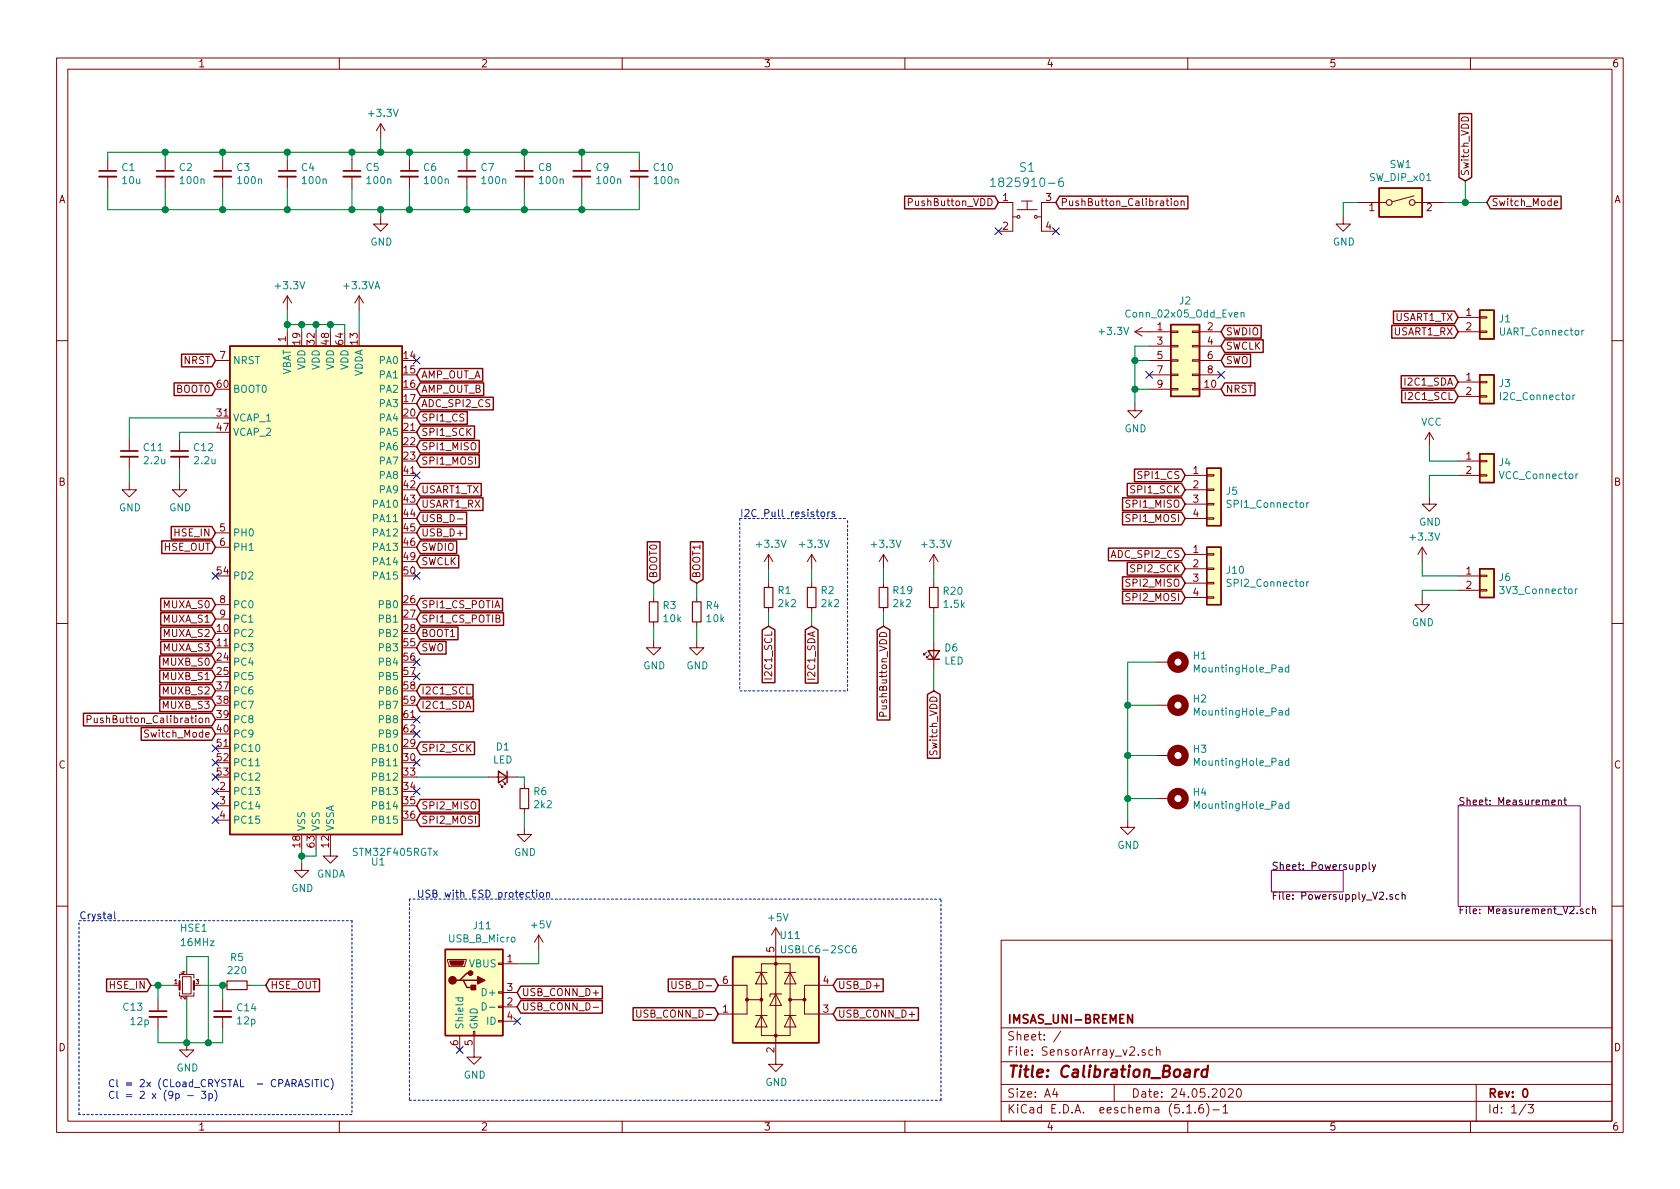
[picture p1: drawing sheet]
EESchema Schematic File Version 4
EELAYER 30 0
EELAYER END
$Descr A4 11693 8268
encoding utf-8
Sheet 1 3
Title "Calibration_Board"
Date "24.05.2020"
Rev "0"
Comp "IMSAS_UNI-BREMEN"
Comment1 ""
Comment2 ""
Comment3 ""
Comment4 ""
$EndDescr
$Comp
L SensorArray-rescue:STM32F405RGTx-MCU_ST_STM32F4 U1
U 1 1
P 2200 4100
F 0 "U1" H 2633 2211 50  0000 C CNN
F 1 "STM32F405RGTx" H 2751 2278 50  0000 C CNN
F 2 "Package_QFP:LQFP-64_10x10mm_P0.5mm" H 1600 2400 50  0001 R CNN
F 3 "http://www.st.com/st-web-ui/static/active/en/resource/technical/document/datasheet/DM00037051.pdf" H 2200 4100 50  0001 C CNN
	1    2200 4100
	1    0    0    -1  
$EndComp
$Comp
L SensorArray-rescue:+3.3V-power #PWR05
U 1 1
P 2000 2150
F 0 "#PWR05" H 2000 2000 50  0001 C CNN
F 1 "+3.3V" H 2015 2323 50  0000 C CNN
F 2 "" H 2000 2150 50  0001 C CNN
F 3 "" H 2000 2150 50  0001 C CNN
	1    2000 2150
	1    0    0    -1  
$EndComp
Wire Wire Line
	2000 2150 2000 2250
Wire Wire Line
	2100 2300 2100 2250
Wire Wire Line
	2100 2250 2000 2250
Connection ~ 2000 2250
Wire Wire Line
	2000 2250 2000 2300
Wire Wire Line
	2100 2250 2200 2250
Connection ~ 2100 2250
Wire Wire Line
	2400 2300 2400 2250
Wire Wire Line
	2300 2300 2300 2250
Connection ~ 2300 2250
Wire Wire Line
	2300 2250 2400 2250
Wire Wire Line
	2200 2300 2200 2250
Connection ~ 2200 2250
Wire Wire Line
	2200 2250 2300 2250
$Comp
L SensorArray-rescue:+3.3VA-power #PWR06
U 1 1
P 2500 2150
F 0 "#PWR06" H 2500 2000 50  0001 C CNN
F 1 "+3.3VA" H 2515 2323 50  0000 C CNN
F 2 "" H 2500 2150 50  0001 C CNN
F 3 "" H 2500 2150 50  0001 C CNN
	1    2500 2150
	1    0    0    -1  
$EndComp
Wire Wire Line
	2500 2150 2500 2300
$Comp
L SensorArray-rescue:GND-power #PWR020
U 1 1
P 2100 6000
F 0 "#PWR020" H 2100 5750 50  0001 C CNN
F 1 "GND" H 2105 5827 50  0000 C CNN
F 2 "" H 2100 6000 50  0001 C CNN
F 3 "" H 2100 6000 50  0001 C CNN
	1    2100 6000
	1    0    0    -1  
$EndComp
Wire Wire Line
	2100 5950 2100 5900
Wire Wire Line
	2200 5900 2200 5950
Wire Wire Line
	2200 5950 2100 5950
Wire Wire Line
	2100 5950 2100 6000
$Comp
L SensorArray-rescue:C_Small-Device C1
U 1 1
P 750 1200
F 0 "C1" H 842 1246 50  0000 L CNN
F 1 "10u" H 842 1155 50  0000 L CNN
F 2 "Capacitor_SMD:C_0805_2012Metric" H 750 1200 50  0001 C CNN
F 3 "~" H 750 1200 50  0001 C CNN
	1    750  1200
	1    0    0    -1  
$EndComp
$Comp
L SensorArray-rescue:C_Small-Device C2
U 1 1
P 1150 1200
F 0 "C2" H 1242 1246 50  0000 L CNN
F 1 "100n" H 1242 1155 50  0000 L CNN
F 2 "Capacitor_SMD:C_0402_1005Metric" H 1150 1200 50  0001 C CNN
F 3 "~" H 1150 1200 50  0001 C CNN
	1    1150 1200
	1    0    0    -1  
$EndComp
$Comp
L SensorArray-rescue:C_Small-Device C3
U 1 1
P 1550 1200
F 0 "C3" H 1642 1246 50  0000 L CNN
F 1 "100n" H 1642 1155 50  0000 L CNN
F 2 "Capacitor_SMD:C_0402_1005Metric" H 1550 1200 50  0001 C CNN
F 3 "~" H 1550 1200 50  0001 C CNN
	1    1550 1200
	1    0    0    -1  
$EndComp
$Comp
L SensorArray-rescue:C_Small-Device C4
U 1 1
P 2000 1200
F 0 "C4" H 2092 1246 50  0000 L CNN
F 1 "100n" H 2092 1155 50  0000 L CNN
F 2 "Capacitor_SMD:C_0402_1005Metric" H 2000 1200 50  0001 C CNN
F 3 "~" H 2000 1200 50  0001 C CNN
	1    2000 1200
	1    0    0    -1  
$EndComp
$Comp
L SensorArray-rescue:C_Small-Device C5
U 1 1
P 2450 1200
F 0 "C5" H 2542 1246 50  0000 L CNN
F 1 "100n" H 2542 1155 50  0000 L CNN
F 2 "Capacitor_SMD:C_0402_1005Metric" H 2450 1200 50  0001 C CNN
F 3 "~" H 2450 1200 50  0001 C CNN
	1    2450 1200
	1    0    0    -1  
$EndComp
$Comp
L SensorArray-rescue:C_Small-Device C6
U 1 1
P 2850 1200
F 0 "C6" H 2942 1246 50  0000 L CNN
F 1 "100n" H 2942 1155 50  0000 L CNN
F 2 "Capacitor_SMD:C_0402_1005Metric" H 2850 1200 50  0001 C CNN
F 3 "~" H 2850 1200 50  0001 C CNN
	1    2850 1200
	1    0    0    -1  
$EndComp
$Comp
L SensorArray-rescue:C_Small-Device C7
U 1 1
P 3250 1200
F 0 "C7" H 3342 1246 50  0000 L CNN
F 1 "100n" H 3342 1155 50  0000 L CNN
F 2 "Capacitor_SMD:C_0402_1005Metric" H 3250 1200 50  0001 C CNN
F 3 "~" H 3250 1200 50  0001 C CNN
	1    3250 1200
	1    0    0    -1  
$EndComp
$Comp
L SensorArray-rescue:C_Small-Device C8
U 1 1
P 3650 1200
F 0 "C8" H 3742 1246 50  0000 L CNN
F 1 "100n" H 3742 1155 50  0000 L CNN
F 2 "Capacitor_SMD:C_0402_1005Metric" H 3650 1200 50  0001 C CNN
F 3 "~" H 3650 1200 50  0001 C CNN
	1    3650 1200
	1    0    0    -1  
$EndComp
$Comp
L SensorArray-rescue:C_Small-Device C9
U 1 1
P 4050 1200
F 0 "C9" H 4142 1246 50  0000 L CNN
F 1 "100n" H 4142 1155 50  0000 L CNN
F 2 "Capacitor_SMD:C_0402_1005Metric" H 4050 1200 50  0001 C CNN
F 3 "~" H 4050 1200 50  0001 C CNN
	1    4050 1200
	1    0    0    -1  
$EndComp
$Comp
L SensorArray-rescue:C_Small-Device C10
U 1 1
P 4450 1200
F 0 "C10" H 4542 1246 50  0000 L CNN
F 1 "100n" H 4542 1155 50  0000 L CNN
F 2 "Capacitor_SMD:C_0402_1005Metric" H 4450 1200 50  0001 C CNN
F 3 "~" H 4450 1200 50  0001 C CNN
	1    4450 1200
	1    0    0    -1  
$EndComp
Wire Wire Line
	750  1450 1150 1450
Wire Wire Line
	750  1300 750  1450
Wire Wire Line
	4450 1300 4450 1450
Wire Wire Line
	4450 1100 4450 1050
Wire Wire Line
	4450 1050 4050 1050
Wire Wire Line
	750  1050 750  1100
Wire Wire Line
	1150 1300 1150 1450
Connection ~ 1150 1450
Wire Wire Line
	1150 1450 1550 1450
Wire Wire Line
	1150 1100 1150 1050
Connection ~ 1150 1050
Wire Wire Line
	1150 1050 750  1050
Wire Wire Line
	1550 1100 1550 1050
Connection ~ 1550 1050
Wire Wire Line
	1550 1050 1150 1050
Wire Wire Line
	1550 1300 1550 1450
Connection ~ 1550 1450
Wire Wire Line
	1550 1450 2000 1450
Wire Wire Line
	2000 1300 2000 1450
Connection ~ 2000 1450
Wire Wire Line
	2000 1450 2450 1450
Wire Wire Line
	2000 1100 2000 1050
Connection ~ 2000 1050
Wire Wire Line
	2000 1050 1550 1050
Wire Wire Line
	2450 1300 2450 1450
Connection ~ 2450 1450
Wire Wire Line
	2450 1100 2450 1050
Connection ~ 2450 1050
Wire Wire Line
	2450 1050 2000 1050
Wire Wire Line
	2850 1100 2850 1050
Connection ~ 2850 1050
Wire Wire Line
	2850 1300 2850 1450
Connection ~ 2850 1450
Wire Wire Line
	2850 1450 3250 1450
Wire Wire Line
	3250 1300 3250 1450
Connection ~ 3250 1450
Wire Wire Line
	3250 1450 3650 1450
Wire Wire Line
	3250 1100 3250 1050
Connection ~ 3250 1050
Wire Wire Line
	3250 1050 2850 1050
Wire Wire Line
	3650 1100 3650 1050
Connection ~ 3650 1050
Wire Wire Line
	3650 1050 3250 1050
Wire Wire Line
	3650 1300 3650 1450
Connection ~ 3650 1450
Wire Wire Line
	3650 1450 4050 1450
Wire Wire Line
	4050 1100 4050 1050
Connection ~ 4050 1050
Wire Wire Line
	4050 1050 3650 1050
Wire Wire Line
	4050 1300 4050 1450
Connection ~ 4050 1450
Wire Wire Line
	4050 1450 4450 1450
Wire Wire Line
	2650 950  2650 1050
Wire Wire Line
	2450 1050 2650 1050
Connection ~ 2650 1050
Wire Wire Line
	2650 1050 2850 1050
$Comp
L SensorArray-rescue:GND-power #PWR02
U 1 1
P 2650 1500
F 0 "#PWR02" H 2650 1250 50  0001 C CNN
F 1 "GND" H 2655 1327 50  0000 C CNN
F 2 "" H 2650 1500 50  0001 C CNN
F 3 "" H 2650 1500 50  0001 C CNN
	1    2650 1500
	1    0    0    -1  
$EndComp
Wire Wire Line
	2650 1500 2650 1450
Wire Wire Line
	2450 1450 2650 1450
Connection ~ 2650 1450
Wire Wire Line
	2650 1450 2850 1450
$Comp
L SensorArray-rescue:C_Small-Device C12
U 1 1
P 1250 3150
F 0 "C12" H 1342 3196 50  0000 L CNN
F 1 "2.2u" H 1342 3105 50  0000 L CNN
F 2 "Capacitor_SMD:C_0603_1608Metric" H 1250 3150 50  0001 C CNN
F 3 "~" H 1250 3150 50  0001 C CNN
	1    1250 3150
	1    0    0    -1  
$EndComp
$Comp
L SensorArray-rescue:C_Small-Device C11
U 1 1
P 900 3150
F 0 "C11" H 992 3196 50  0000 L CNN
F 1 "2.2u" H 992 3105 50  0000 L CNN
F 2 "Capacitor_SMD:C_0603_1608Metric" H 900 3150 50  0001 C CNN
F 3 "~" H 900 3150 50  0001 C CNN
	1    900  3150
	1    0    0    -1  
$EndComp
Wire Wire Line
	1500 3000 1250 3000
Wire Wire Line
	1250 3000 1250 3050
Wire Wire Line
	1500 2900 900  2900
Wire Wire Line
	900  2900 900  3050
$Comp
L SensorArray-rescue:GND-power #PWR013
U 1 1
P 900 3350
F 0 "#PWR013" H 900 3100 50  0001 C CNN
F 1 "GND" H 905 3177 50  0000 C CNN
F 2 "" H 900 3350 50  0001 C CNN
F 3 "" H 900 3350 50  0001 C CNN
	1    900  3350
	1    0    0    -1  
$EndComp
$Comp
L SensorArray-rescue:GND-power #PWR014
U 1 1
P 1250 3350
F 0 "#PWR014" H 1250 3100 50  0001 C CNN
F 1 "GND" H 1255 3177 50  0000 C CNN
F 2 "" H 1250 3350 50  0001 C CNN
F 3 "" H 1250 3350 50  0001 C CNN
	1    1250 3350
	1    0    0    -1  
$EndComp
Wire Wire Line
	900  3250 900  3350
Wire Wire Line
	1250 3250 1250 3350
Text GLabel 1500 2500 0    50   Input ~ 0
NRST
Text GLabel 1500 2700 0    50   Input ~ 0
BOOT0
Text GLabel 2900 4400 2    50   Input ~ 0
BOOT1
Text GLabel 4550 4050 1    50   Input ~ 0
BOOT0
Text GLabel 4850 4050 1    50   Input ~ 0
BOOT1
$Comp
L SensorArray-rescue:GND-power #PWR015
U 1 1
P 4550 4450
F 0 "#PWR015" H 4550 4200 50  0001 C CNN
F 1 "GND" H 4555 4277 50  0000 C CNN
F 2 "" H 4550 4450 50  0001 C CNN
F 3 "" H 4550 4450 50  0001 C CNN
	1    4550 4450
	1    0    0    -1  
$EndComp
$Comp
L SensorArray-rescue:GND-power #PWR016
U 1 1
P 4850 4450
F 0 "#PWR016" H 4850 4200 50  0001 C CNN
F 1 "GND" H 4855 4277 50  0000 C CNN
F 2 "" H 4850 4450 50  0001 C CNN
F 3 "" H 4850 4450 50  0001 C CNN
	1    4850 4450
	1    0    0    -1  
$EndComp
$Comp
L SensorArray-rescue:R_Small-Device R3
U 1 1
P 4550 4250
F 0 "R3" H 4609 4296 50  0000 L CNN
F 1 "10k" H 4609 4205 50  0000 L CNN
F 2 "Resistor_SMD:R_0603_1608Metric" H 4550 4250 50  0001 C CNN
F 3 "~" H 4550 4250 50  0001 C CNN
	1    4550 4250
	1    0    0    -1  
$EndComp
$Comp
L SensorArray-rescue:R_Small-Device R4
U 1 1
P 4850 4250
F 0 "R4" H 4909 4296 50  0000 L CNN
F 1 "10k" H 4909 4205 50  0000 L CNN
F 2 "Resistor_SMD:R_0603_1608Metric" H 4850 4250 50  0001 C CNN
F 3 "~" H 4850 4250 50  0001 C CNN
	1    4850 4250
	1    0    0    -1  
$EndComp
Wire Wire Line
	4550 4450 4550 4350
Wire Wire Line
	4550 4150 4550 4050
Wire Wire Line
	4850 4050 4850 4150
Wire Wire Line
	4850 4350 4850 4450
Text GLabel 2900 3800 2    50   Input ~ 0
SWDIO
Text GLabel 2900 3900 2    50   Input ~ 0
SWCLK
Text GLabel 2900 4500 2    50   Input ~ 0
SWO
Text GLabel 1500 3700 0    50   Input ~ 0
HSE_IN
Text GLabel 1500 3800 0    50   Input ~ 0
HSE_OUT
$Comp
L SensorArray-rescue:Crystal_GND24_Small-Device HSE1
U 1 1
P 1300 6850
F 0 "HSE1" H 1250 7250 50  0000 L CNN
F 1 "16MHz" H 1250 7150 50  0000 L CNN
F 2 "Crystal:Crystal_SMD_3225-4Pin_3.2x2.5mm" H 1300 6850 50  0001 C CNN
F 3 "~" H 1300 6850 50  0001 C CNN
	1    1300 6850
	1    0    0    -1  
$EndComp
Text GLabel 1050 6850 0    50   Input ~ 0
HSE_IN
Text GLabel 1850 6850 2    50   Input ~ 0
HSE_OUT
$Comp
L SensorArray-rescue:R_Small-Device R5
U 1 1
P 1650 6850
F 0 "R5" V 1454 6850 50  0000 C CNN
F 1 "220" V 1545 6850 50  0000 C CNN
F 2 "Resistor_SMD:R_0603_1608Metric" H 1650 6850 50  0001 C CNN
F 3 "~" H 1650 6850 50  0001 C CNN
	1    1650 6850
	0    1    1    0   
$EndComp
$Comp
L SensorArray-rescue:C_Small-Device C13
U 1 1
P 1100 7050
F 0 "C13" H 850 7100 50  0000 L CNN
F 1 "12p" H 900 7000 50  0000 L CNN
F 2 "Capacitor_SMD:C_0402_1005Metric" H 1100 7050 50  0001 C CNN
F 3 "~" H 1100 7050 50  0001 C CNN
	1    1100 7050
	1    0    0    -1  
$EndComp
$Comp
L SensorArray-rescue:C_Small-Device C14
U 1 1
P 1550 7050
F 0 "C14" H 1642 7096 50  0000 L CNN
F 1 "12p" H 1642 7005 50  0000 L CNN
F 2 "Capacitor_SMD:C_0402_1005Metric" H 1550 7050 50  0001 C CNN
F 3 "~" H 1550 7050 50  0001 C CNN
	1    1550 7050
	1    0    0    -1  
$EndComp
Wire Wire Line
	1050 6850 1100 6850
Wire Wire Line
	1100 6950 1100 6850
Connection ~ 1100 6850
Wire Wire Line
	1100 6850 1200 6850
Wire Wire Line
	1100 7150 1100 7250
Wire Wire Line
	1100 7250 1300 7250
Wire Wire Line
	1550 7250 1550 7150
Wire Wire Line
	1550 6950 1550 6850
Wire Wire Line
	1750 6850 1850 6850
$Comp
L SensorArray-rescue:GND-power #PWR018
U 1 1
P 1300 7250
F 0 "#PWR018" H 1300 7000 50  0001 C CNN
F 1 "GND" H 1305 7077 50  0000 C CNN
F 2 "" H 1300 7250 50  0001 C CNN
F 3 "" H 1300 7250 50  0001 C CNN
	1    1300 7250
	1    0    0    -1  
$EndComp
Connection ~ 1300 7250
Text Notes 750  7650 0    50   ~ 0
Cl = 2x (CLoad_CRYSTAL  - CPARASITIC)\nCl = 2 x (9p - 3p)
$Comp
L SensorArray-rescue:Conn_02x05_Odd_Even-Connector_Generic J2
U 1 1
P 8200 2500
F 0 "J2" H 8250 2917 50  0000 C CNN
F 1 "Conn_02x05_Odd_Even" H 8250 2826 50  0000 C CNN
F 2 "Connector_PinHeader_1.27mm:PinHeader_2x05_P1.27mm_Vertical_SMD" H 8200 2500 50  0001 C CNN
F 3 "~" H 8200 2500 50  0001 C CNN
	1    8200 2500
	1    0    0    -1  
$EndComp
$Comp
L SensorArray-rescue:+3.3V-power #PWR03
U 1 1
P 8000 2300
F 0 "#PWR03" H 8000 2150 50  0001 C CNN
F 1 "+3.3V" V 8000 2550 50  0000 C CNN
F 2 "" H 8000 2300 50  0001 C CNN
F 3 "" H 8000 2300 50  0001 C CNN
	1    8000 2300
	0    -1   -1   0   
$EndComp
$Comp
L SensorArray-rescue:GND-power #PWR04
U 1 1
P 7900 2800
F 0 "#PWR04" H 7900 2550 50  0001 C CNN
F 1 "GND" H 7905 2627 50  0000 C CNN
F 2 "" H 7900 2800 50  0001 C CNN
F 3 "" H 7900 2800 50  0001 C CNN
	1    7900 2800
	1    0    0    -1  
$EndComp
Wire Wire Line
	7900 2800 7900 2700
Wire Wire Line
	7900 2400 8000 2400
Wire Wire Line
	8000 2500 7900 2500
Connection ~ 7900 2500
Wire Wire Line
	7900 2500 7900 2400
Wire Wire Line
	8000 2700 7900 2700
Connection ~ 7900 2700
Wire Wire Line
	7900 2700 7900 2500
NoConn ~ 8000 2600
Text GLabel 8500 2300 2    50   Input ~ 0
SWDIO
Text GLabel 8500 2400 2    50   Input ~ 0
SWCLK
Text GLabel 8500 2700 2    50   Input ~ 0
NRST
Text GLabel 8500 2500 2    50   Input ~ 0
SWO
NoConn ~ 8500 2600
Text GLabel 2900 4900 2    50   Input ~ 0
I2C1_SDA
Text GLabel 2900 4800 2    50   Input ~ 0
I2C1_SCL
$Sheet
S 8850 6050 500  150 
U 5EDF6668
F0 "Powersupply" 50
F1 "Powersupply_V2.sch" 50
$EndSheet
$Sheet
S 10150 5600 850  700 
U 5EE29113
F0 "Measurement" 50
F1 "Measurement_V2.sch" 50
$EndSheet
Text GLabel 2900 2900 2    50   Input ~ 0
SPI1_CS
Text GLabel 2900 3000 2    50   Input ~ 0
SPI1_SCK
Text GLabel 2900 3100 2    50   Input ~ 0
SPI1_MISO
Text GLabel 2900 3200 2    50   Input ~ 0
SPI1_MOSI
Text GLabel 2900 3400 2    50   Input ~ 0
USART1_TX
Text GLabel 2900 3500 2    50   Input ~ 0
USART1_RX
$Comp
L SensorArray-rescue:R_Small-Device R6
U 1 1
P 3650 5550
F 0 "R6" H 3591 5504 50  0000 R CNN
F 1 "2k2" H 3591 5595 50  0000 R CNN
F 2 "Resistor_SMD:R_0603_1608Metric" H 3650 5550 50  0001 C CNN
F 3 "~" H 3650 5550 50  0001 C CNN
	1    3650 5550
	-1   0    0    1   
$EndComp
Wire Wire Line
	3650 5400 3650 5450
$Comp
L SensorArray-rescue:GND-power #PWR019
U 1 1
P 3650 5750
F 0 "#PWR019" H 3650 5500 50  0001 C CNN
F 1 "GND" H 3655 5577 50  0000 C CNN
F 2 "" H 3650 5750 50  0001 C CNN
F 3 "" H 3650 5750 50  0001 C CNN
	1    3650 5750
	1    0    0    -1  
$EndComp
Wire Wire Line
	3650 5750 3650 5650
NoConn ~ 1500 5500
NoConn ~ 1500 5400
NoConn ~ 1500 5300
NoConn ~ 1500 5200
NoConn ~ 1500 4000
NoConn ~ 2900 5500
NoConn ~ 2900 5300
NoConn ~ 2900 5100
NoConn ~ 2900 5000
NoConn ~ 2900 4700
NoConn ~ 2900 4600
NoConn ~ 2900 4000
NoConn ~ 2900 3300
NoConn ~ 2900 2500
$Comp
L SensorArray-rescue:Conn_01x02-Connector_Generic J1
U 1 1
P 10350 2200
F 0 "J1" H 10430 2192 50  0000 L CNN
F 1 "UART_Connector" H 10430 2101 50  0000 L CNN
F 2 "Connector_PinSocket_2.54mm:PinSocket_1x02_P2.54mm_Vertical" H 10350 2200 50  0001 C CNN
F 3 "~" H 10350 2200 50  0001 C CNN
	1    10350 2200
	1    0    0    -1  
$EndComp
Text GLabel 10150 2200 0    50   Input ~ 0
USART1_TX
Text GLabel 10150 2300 0    50   Input ~ 0
USART1_RX
$Comp
L SensorArray-rescue:Conn_01x02-Connector_Generic J3
U 1 1
P 10350 2650
F 0 "J3" H 10430 2642 50  0000 L CNN
F 1 "I2C_Connector" H 10430 2551 50  0000 L CNN
F 2 "Connector_PinHeader_2.54mm:PinHeader_1x02_P2.54mm_Vertical" H 10350 2650 50  0001 C CNN
F 3 "~" H 10350 2650 50  0001 C CNN
	1    10350 2650
	1    0    0    -1  
$EndComp
Text GLabel 10150 2650 0    50   Input ~ 0
I2C1_SDA
Text GLabel 10150 2750 0    50   Input ~ 0
I2C1_SCL
Text GLabel 5350 4350 3    50   Input ~ 0
I2C1_SCL
Text GLabel 5650 4350 3    50   Input ~ 0
I2C1_SDA
$Comp
L SensorArray-rescue:R_Small-Device R1
U 1 1
P 5350 4150
F 0 "R1" H 5291 4104 50  0000 R CNN
F 1 "2k2" H 5291 4195 50  0000 R CNN
F 2 "Resistor_SMD:R_0603_1608Metric" H 5350 4150 50  0001 C CNN
F 3 "~" H 5350 4150 50  0001 C CNN
	1    5350 4150
	-1   0    0    1   
$EndComp
Wire Wire Line
	5350 4350 5350 4250
$Comp
L SensorArray-rescue:R_Small-Device R2
U 1 1
P 5650 4150
F 0 "R2" H 5591 4104 50  0000 R CNN
F 1 "2k2" H 5591 4195 50  0000 R CNN
F 2 "Resistor_SMD:R_0603_1608Metric" H 5650 4150 50  0001 C CNN
F 3 "~" H 5650 4150 50  0001 C CNN
	1    5650 4150
	-1   0    0    1   
$EndComp
Wire Wire Line
	5650 4350 5650 4250
$Comp
L SensorArray-rescue:+3.3V-power #PWR010
U 1 1
P 5350 3950
F 0 "#PWR010" H 5350 3800 50  0001 C CNN
F 1 "+3.3V" H 5365 4123 50  0000 C CNN
F 2 "" H 5350 3950 50  0001 C CNN
F 3 "" H 5350 3950 50  0001 C CNN
	1    5350 3950
	1    0    0    -1  
$EndComp
Wire Wire Line
	5350 3950 5350 4050
$Comp
L SensorArray-rescue:+3.3V-power #PWR011
U 1 1
P 5650 3950
F 0 "#PWR011" H 5650 3800 50  0001 C CNN
F 1 "+3.3V" H 5665 4123 50  0000 C CNN
F 2 "" H 5650 3950 50  0001 C CNN
F 3 "" H 5650 3950 50  0001 C CNN
	1    5650 3950
	1    0    0    -1  
$EndComp
Wire Wire Line
	5650 3950 5650 4050
Text GLabel 8250 3300 0    50   Input ~ 0
SPI1_CS
Text GLabel 8250 3400 0    50   Input ~ 0
SPI1_SCK
Text GLabel 8250 3500 0    50   Input ~ 0
SPI1_MISO
Text GLabel 8250 3600 0    50   Input ~ 0
SPI1_MOSI
$Comp
L SensorArray-rescue:Conn_01x04-Connector_Generic J5
U 1 1
P 8450 3400
F 0 "J5" H 8530 3392 50  0000 L CNN
F 1 "SPI1_Connector" H 8530 3301 50  0000 L CNN
F 2 "Connector_PinHeader_2.54mm:PinHeader_1x04_P2.54mm_Vertical" H 8450 3400 50  0001 C CNN
F 3 "~" H 8450 3400 50  0001 C CNN
	1    8450 3400
	1    0    0    -1  
$EndComp
$Comp
L SensorArray-rescue:Conn_01x02-Connector_Generic J4
U 1 1
P 10350 3200
F 0 "J4" H 10430 3192 50  0000 L CNN
F 1 "VCC_Connector" H 10430 3101 50  0000 L CNN
F 2 "Connector_PinHeader_2.54mm:PinHeader_1x02_P2.54mm_Vertical" H 10350 3200 50  0001 C CNN
F 3 "~" H 10350 3200 50  0001 C CNN
	1    10350 3200
	1    0    0    -1  
$EndComp
$Comp
L SensorArray-rescue:VCC-power #PWR07
U 1 1
P 9950 3100
AR Path="/5ED74F6D" Ref="#PWR07"  Part="1" 
AR Path="/5EDF6668/5ED74F6D" Ref="#PWR?"  Part="1" 
F 0 "#PWR07" H 9950 2950 50  0001 C CNN
F 1 "VCC" H 9965 3273 50  0000 C CNN
F 2 "" H 9950 3100 50  0001 C CNN
F 3 "" H 9950 3100 50  0001 C CNN
	1    9950 3100
	1    0    0    -1  
$EndComp
$Comp
L SensorArray-rescue:GND-power #PWR08
U 1 1
P 9950 3450
F 0 "#PWR08" H 9950 3200 50  0001 C CNN
F 1 "GND" H 9955 3277 50  0000 C CNN
F 2 "" H 9950 3450 50  0001 C CNN
F 3 "" H 9950 3450 50  0001 C CNN
	1    9950 3450
	1    0    0    -1  
$EndComp
Wire Wire Line
	10150 3300 9950 3300
Wire Wire Line
	9950 3300 9950 3450
Wire Wire Line
	10150 3200 9950 3200
Wire Wire Line
	9950 3200 9950 3100
$Comp
L SensorArray-rescue:Conn_01x02-Connector_Generic J6
U 1 1
P 10350 4000
F 0 "J6" H 10430 3992 50  0000 L CNN
F 1 "3V3_Connector" H 10430 3901 50  0000 L CNN
F 2 "Connector_PinHeader_2.54mm:PinHeader_1x02_P2.54mm_Vertical" H 10350 4000 50  0001 C CNN
F 3 "~" H 10350 4000 50  0001 C CNN
	1    10350 4000
	1    0    0    -1  
$EndComp
$Comp
L SensorArray-rescue:GND-power #PWR012
U 1 1
P 9900 4150
F 0 "#PWR012" H 9900 3900 50  0001 C CNN
F 1 "GND" H 9905 3977 50  0000 C CNN
F 2 "" H 9900 4150 50  0001 C CNN
F 3 "" H 9900 4150 50  0001 C CNN
	1    9900 4150
	1    0    0    -1  
$EndComp
Wire Wire Line
	10150 4100 9900 4100
Wire Wire Line
	9900 4100 9900 4150
$Comp
L SensorArray-rescue:+3.3V-power #PWR09
U 1 1
P 9900 3900
F 0 "#PWR09" H 9900 3750 50  0001 C CNN
F 1 "+3.3V" H 9915 4073 50  0000 C CNN
F 2 "" H 9900 3900 50  0001 C CNN
F 3 "" H 9900 3900 50  0001 C CNN
	1    9900 3900
	1    0    0    -1  
$EndComp
Wire Wire Line
	9900 3900 9900 4000
Wire Wire Line
	10150 4000 9900 4000
$Comp
L SensorArray-rescue:MountingHole_Pad-Mechanical H1
U 1 1
P 8150 4600
F 0 "H1" V 8104 4750 50  0000 L CNN
F 1 "MountingHole_Pad" V 8195 4750 50  0000 L CNN
F 2 "MountingHole:MountingHole_4.3mm_M4_Pad_Via" H 8150 4600 50  0001 C CNN
F 3 "~" H 8150 4600 50  0001 C CNN
	1    8150 4600
	0    1    1    0   
$EndComp
$Comp
L SensorArray-rescue:MountingHole_Pad-Mechanical H2
U 1 1
P 8150 4900
F 0 "H2" V 8104 5050 50  0000 L CNN
F 1 "MountingHole_Pad" V 8195 5050 50  0000 L CNN
F 2 "MountingHole:MountingHole_4.3mm_M4_Pad_Via" H 8150 4900 50  0001 C CNN
F 3 "~" H 8150 4900 50  0001 C CNN
	1    8150 4900
	0    1    1    0   
$EndComp
$Comp
L SensorArray-rescue:MountingHole_Pad-Mechanical H3
U 1 1
P 8150 5250
F 0 "H3" V 8104 5400 50  0000 L CNN
F 1 "MountingHole_Pad" V 8195 5400 50  0000 L CNN
F 2 "MountingHole:MountingHole_4.3mm_M4_Pad_Via" H 8150 5250 50  0001 C CNN
F 3 "~" H 8150 5250 50  0001 C CNN
	1    8150 5250
	0    1    1    0   
$EndComp
$Comp
L SensorArray-rescue:MountingHole_Pad-Mechanical H4
U 1 1
P 8150 5550
F 0 "H4" V 8104 5700 50  0000 L CNN
F 1 "MountingHole_Pad" V 8195 5700 50  0000 L CNN
F 2 "MountingHole:MountingHole_4.3mm_M4_Pad_Via" H 8150 5550 50  0001 C CNN
F 3 "~" H 8150 5550 50  0001 C CNN
	1    8150 5550
	0    1    1    0   
$EndComp
$Comp
L SensorArray-rescue:GND-power #PWR017
U 1 1
P 7850 5700
F 0 "#PWR017" H 7850 5450 50  0001 C CNN
F 1 "GND" H 7855 5527 50  0000 C CNN
F 2 "" H 7850 5700 50  0001 C CNN
F 3 "" H 7850 5700 50  0001 C CNN
	1    7850 5700
	1    0    0    -1  
$EndComp
Wire Wire Line
	8050 4600 7850 4600
Wire Wire Line
	7850 4600 7850 4900
Wire Wire Line
	8050 5550 7850 5550
Connection ~ 7850 5550
Wire Wire Line
	7850 5550 7850 5700
Wire Wire Line
	8050 5250 7850 5250
Connection ~ 7850 5250
Wire Wire Line
	7850 5250 7850 5550
Wire Wire Line
	8050 4900 7850 4900
Connection ~ 7850 4900
Wire Wire Line
	7850 4900 7850 5250
Text GLabel 2900 2800 2    50   Input ~ 0
ADC_SPI2_CS
Wire Wire Line
	1300 7250 1450 7250
Wire Wire Line
	1300 6750 1300 6650
Wire Wire Line
	1300 6650 1450 6650
Wire Wire Line
	1450 6650 1450 7250
Connection ~ 1550 6850
Wire Wire Line
	1400 6850 1550 6850
Wire Wire Line
	1450 7250 1550 7250
Connection ~ 1450 7250
Wire Wire Line
	1300 7250 1300 6950
Text GLabel 1500 4600 0    50   Input ~ 0
MUXB_S0
Text GLabel 1500 4700 0    50   Input ~ 0
MUXB_S1
Text GLabel 1500 4800 0    50   Input ~ 0
MUXB_S2
Text GLabel 1500 4900 0    50   Input ~ 0
MUXB_S3
Text GLabel 1500 4500 0    50   Input ~ 0
MUXA_S3
Text GLabel 1500 4400 0    50   Input ~ 0
MUXA_S2
Text GLabel 1500 4300 0    50   Input ~ 0
MUXA_S1
Text GLabel 1500 4200 0    50   Input ~ 0
MUXA_S0
$Comp
L SensorArray-rescue:1825910-6-dk_Tactile-Switches S1
U 1 1
P 7150 1500
F 0 "S1" H 7150 1847 60  0000 C CNN
F 1 "1825910-6" H 7150 1741 60  0000 C CNN
F 2 "digikey-footprints:SMD-4_5x4.4mm_P4mm" H 7350 1700 60  0001 L CNN
F 3 "https://www.te.com/commerce/DocumentDelivery/DDEController?Action=srchrtrv&DocNm=1825910&DocType=Customer+Drawing&DocLang=English" H 7350 1800 60  0001 L CNN
F 4 "450-1650-ND" H 7350 1900 60  0001 L CNN "Digi-Key_PN"
F 5 "1825910-6" H 7350 2000 60  0001 L CNN "MPN"
F 6 "Switches" H 7350 2100 60  0001 L CNN "Category"
F 7 "Tactile Switches" H 7350 2200 60  0001 L CNN "Family"
F 8 "https://www.te.com/commerce/DocumentDelivery/DDEController?Action=srchrtrv&DocNm=1825910&DocType=Customer+Drawing&DocLang=English" H 7350 2300 60  0001 L CNN "DK_Datasheet_Link"
F 9 "/product-detail/en/te-connectivity-alcoswitch-switches/1825910-6/450-1650-ND/1632536" H 7350 2400 60  0001 L CNN "DK_Detail_Page"
F 10 "SWITCH TACTILE SPST-NO 0.05A 24V" H 7350 2500 60  0001 L CNN "Description"
F 11 "TE Connectivity ALCOSWITCH Switches" H 7350 2600 60  0001 L CNN "Manufacturer"
F 12 "Active" H 7350 2700 60  0001 L CNN "Status"
	1    7150 1500
	1    0    0    -1  
$EndComp
NoConn ~ 6950 1600
NoConn ~ 7350 1600
Text GLabel 6150 4350 3    50   Input ~ 0
PushButton_VDD
$Comp
L SensorArray-rescue:R_Small-Device R19
U 1 1
P 6150 4150
F 0 "R19" H 6091 4104 50  0000 R CNN
F 1 "2k2" H 6091 4195 50  0000 R CNN
F 2 "Resistor_SMD:R_0603_1608Metric" H 6150 4150 50  0001 C CNN
F 3 "~" H 6150 4150 50  0001 C CNN
	1    6150 4150
	-1   0    0    1   
$EndComp
Wire Wire Line
	6150 4350 6150 4250
$Comp
L SensorArray-rescue:+3.3V-power #PWR039
U 1 1
P 6150 3950
F 0 "#PWR039" H 6150 3800 50  0001 C CNN
F 1 "+3.3V" H 6165 4123 50  0000 C CNN
F 2 "" H 6150 3950 50  0001 C CNN
F 3 "" H 6150 3950 50  0001 C CNN
	1    6150 3950
	1    0    0    -1  
$EndComp
Wire Wire Line
	6150 3950 6150 4050
Text GLabel 7350 1400 2    50   Input ~ 0
PushButton_Calibration
Text GLabel 6950 1400 0    50   Input ~ 0
PushButton_VDD
Text GLabel 6500 4800 3    50   Input ~ 0
Switch_VDD
Text GLabel 1500 5000 0    50   Input ~ 0
PushButton_Calibration
Text GLabel 1500 5100 0    50   Input ~ 0
Switch_Mode
Text GLabel 10350 1400 2    50   Input ~ 0
Switch_Mode
Text GLabel 2900 2700 2    50   Input ~ 0
AMP_OUT_B
Text GLabel 2900 2600 2    50   Input ~ 0
AMP_OUT_A
$Comp
L SensorArray-rescue:SW_DIP_x01-Switch SW1
U 1 1
P 9750 1400
F 0 "SW1" H 9750 1667 50  0000 C CNN
F 1 "SW_DIP_x01" H 9750 1576 50  0000 C CNN
F 2 "Button_Switch_THT:SW_DIP_SPSTx01_Slide_9.78x4.72mm_W7.62mm_P2.54mm" H 9750 1400 50  0001 C CNN
F 3 "~" H 9750 1400 50  0001 C CNN
	1    9750 1400
	1    0    0    -1  
$EndComp
$Comp
L SensorArray-rescue:R_Small-Device R?
U 1 1
P 6500 4150
AR Path="/5EDF6668/5EEA38C4" Ref="R?"  Part="1" 
AR Path="/5EEA38C4" Ref="R20"  Part="1" 
F 0 "R20" H 6559 4196 50  0000 L CNN
F 1 "1.5k" H 6559 4105 50  0000 L CNN
F 2 "Resistor_SMD:R_0603_1608Metric" H 6500 4150 50  0001 C CNN
F 3 "~" H 6500 4150 50  0001 C CNN
	1    6500 4150
	1    0    0    -1  
$EndComp
$Comp
L SensorArray-rescue:LED_Small-Device D?
U 1 1
P 6500 4550
AR Path="/5EDF6668/5EEA38CA" Ref="D?"  Part="1" 
AR Path="/5EEA38CA" Ref="D6"  Part="1" 
F 0 "D6" V 6546 4480 50  0000 R CNN
F 1 "LED" V 6455 4480 50  0000 R CNN
F 2 "LED_SMD:LED_0603_1608Metric" V 6500 4550 50  0001 C CNN
F 3 "~" V 6500 4550 50  0001 C CNN
	1    6500 4550
	0    -1   -1   0   
$EndComp
Wire Wire Line
	6500 4650 6500 4800
Wire Wire Line
	6500 4450 6500 4250
$Comp
L SensorArray-rescue:+3.3V-power #PWR042
U 1 1
P 6500 3950
F 0 "#PWR042" H 6500 3800 50  0001 C CNN
F 1 "+3.3V" H 6515 4123 50  0000 C CNN
F 2 "" H 6500 3950 50  0001 C CNN
F 3 "" H 6500 3950 50  0001 C CNN
	1    6500 3950
	1    0    0    -1  
$EndComp
Wire Wire Line
	6500 3950 6500 4050
$Comp
L SensorArray-rescue:GND-power #PWR037
U 1 1
P 9350 1500
F 0 "#PWR037" H 9350 1250 50  0001 C CNN
F 1 "GND" H 9355 1327 50  0000 C CNN
F 2 "" H 9350 1500 50  0001 C CNN
F 3 "" H 9350 1500 50  0001 C CNN
	1    9350 1500
	1    0    0    -1  
$EndComp
Wire Wire Line
	9350 1500 9350 1400
Wire Wire Line
	9350 1400 9450 1400
$Comp
L SensorArray-rescue:+3.3V-power #PWR0118
U 1 1
P 2650 950
F 0 "#PWR0118" H 2650 800 50  0001 C CNN
F 1 "+3.3V" H 2665 1123 50  0000 C CNN
F 2 "" H 2650 950 50  0001 C CNN
F 3 "" H 2650 950 50  0001 C CNN
	1    2650 950 
	1    0    0    -1  
$EndComp
Text GLabel 2900 4200 2    50   Input ~ 0
SPI1_CS_POTIA
Text GLabel 2900 4300 2    50   Input ~ 0
SPI1_CS_POTIB
Connection ~ 2100 5950
$Comp
L SensorArray-rescue:GNDA-power #PWR0122
U 1 1
P 2300 5900
F 0 "#PWR0122" H 2300 5650 50  0001 C CNN
F 1 "GNDA" H 2305 5727 50  0000 C CNN
F 2 "" H 2300 5900 50  0001 C CNN
F 3 "" H 2300 5900 50  0001 C CNN
	1    2300 5900
	1    0    0    -1  
$EndComp
Connection ~ 10200 1400
Wire Wire Line
	10200 1400 10050 1400
Wire Wire Line
	10350 1400 10200 1400
Wire Wire Line
	10200 1250 10200 1400
Text GLabel 10200 1250 1    50   Input ~ 0
Switch_VDD
Text GLabel 2900 5200 2    50   Input ~ 0
SPI2_SCK
Text GLabel 2900 5600 2    50   Input ~ 0
SPI2_MISO
Text GLabel 2900 5700 2    50   Input ~ 0
SPI2_MOSI
$Comp
L SensorArray-rescue:LED_Small-Device D1
U 1 1
P 3500 5400
F 0 "D1" H 3500 5193 50  0000 C CNN
F 1 "LED" H 3500 5284 50  0000 C CNN
F 2 "LED_SMD:LED_0603_1608Metric" V 3500 5400 50  0001 C CNN
F 3 "~" V 3500 5400 50  0001 C CNN
	1    3500 5400
	-1   0    0    1   
$EndComp
Wire Wire Line
	3650 5400 3600 5400
Wire Wire Line
	2900 5400 3400 5400
Text GLabel 8250 3850 0    50   Input ~ 0
ADC_SPI2_CS
Text GLabel 8250 3950 0    50   Input ~ 0
SPI2_SCK
Text GLabel 8250 4050 0    50   Input ~ 0
SPI2_MISO
Text GLabel 8250 4150 0    50   Input ~ 0
SPI2_MOSI
$Comp
L SensorArray-rescue:Conn_01x04-Connector_Generic J10
U 1 1
P 8450 3950
F 0 "J10" H 8530 3942 50  0000 L CNN
F 1 "SPI2_Connector" H 8530 3851 50  0000 L CNN
F 2 "Connector_PinHeader_2.54mm:PinHeader_1x04_P2.54mm_Vertical" H 8450 3950 50  0001 C CNN
F 3 "~" H 8450 3950 50  0001 C CNN
	1    8450 3950
	1    0    0    -1  
$EndComp
Text Notes 5150 3600 0    50   ~ 0
I2C Pull resistors
Text GLabel 2900 3600 2    50   Input ~ 0
USB_D-
Text GLabel 2900 3700 2    50   Input ~ 0
USB_D+
Wire Notes Line
	2450 6400 2450 7750
Wire Notes Line
	2450 7750 550  7750
Wire Notes Line
	550  7750 550  6400
Wire Notes Line
	550  6400 2450 6400
Text Notes 550  6400 0    50   ~ 0
Crystal
$Comp
L Connector:USB_B_Micro J11
U 1 1
P 3300 6900
F 0 "J11" H 3357 7367 50  0000 C CNN
F 1 "USB_B_Micro" H 3357 7276 50  0000 C CNN
F 2 "Connector_USB:USB_Micro-B_Molex-105133-0001" H 3450 6850 50  0001 C CNN
F 3 "~" H 3450 6850 50  0001 C CNN
	1    3300 6900
	1    0    0    -1  
$EndComp
$Comp
L SensorArray-rescue:GND-power #PWR047
U 1 1
P 3300 7300
F 0 "#PWR047" H 3300 7050 50  0001 C CNN
F 1 "GND" H 3305 7127 50  0000 C CNN
F 2 "" H 3300 7300 50  0001 C CNN
F 3 "" H 3300 7300 50  0001 C CNN
	1    3300 7300
	1    0    0    -1  
$EndComp
NoConn ~ 3200 7300
$Comp
L Power_Protection:USBLC6-2SC6 U11
U 1 1
P 5400 6950
F 0 "U11" H 5500 7400 50  0000 C CNN
F 1 "USBLC6-2SC6" H 5700 7300 50  0000 C CNN
F 2 "Package_TO_SOT_SMD:SOT-23-6" H 5400 6450 50  0001 C CNN
F 3 "https://www.st.com/resource/en/datasheet/usblc6-2.pdf" H 5600 7300 50  0001 C CNN
	1    5400 6950
	1    0    0    -1  
$EndComp
Text GLabel 3600 6900 2    50   Input ~ 0
USB_CONN_D+
Text GLabel 3600 7000 2    50   Input ~ 0
USB_CONN_D-
$Comp
L SensorArray-rescue:GND-power #PWR049
U 1 1
P 5400 7350
F 0 "#PWR049" H 5400 7100 50  0001 C CNN
F 1 "GND" H 5405 7177 50  0000 C CNN
F 2 "" H 5400 7350 50  0001 C CNN
F 3 "" H 5400 7350 50  0001 C CNN
	1    5400 7350
	1    0    0    -1  
$EndComp
$Comp
L power:+5V #PWR044
U 1 1
P 3750 6600
F 0 "#PWR044" H 3750 6450 50  0001 C CNN
F 1 "+5V" H 3765 6773 50  0000 C CNN
F 2 "" H 3750 6600 50  0001 C CNN
F 3 "" H 3750 6600 50  0001 C CNN
	1    3750 6600
	1    0    0    -1  
$EndComp
$Comp
L power:+5V #PWR038
U 1 1
P 5400 6550
F 0 "#PWR038" H 5400 6400 50  0001 C CNN
F 1 "+5V" H 5415 6723 50  0000 C CNN
F 2 "" H 5400 6550 50  0001 C CNN
F 3 "" H 5400 6550 50  0001 C CNN
	1    5400 6550
	1    0    0    -1  
$EndComp
Wire Wire Line
	3600 6700 3750 6700
Wire Wire Line
	3750 6700 3750 6600
Text GLabel 5800 7050 2    50   Input ~ 0
USB_CONN_D+
Text GLabel 5000 7050 0    50   Input ~ 0
USB_CONN_D-
Text GLabel 5000 6850 0    50   Input ~ 0
USB_D-
Text GLabel 5800 6850 2    50   Input ~ 0
USB_D+
Wire Notes Line
	2850 6250 2850 7650
Wire Notes Line
	2850 7650 6550 7650
Wire Notes Line
	6550 7650 6550 6250
Wire Notes Line
	6550 6250 2850 6250
Text Notes 2900 6250 0    50   ~ 0
USB with ESD protection
NoConn ~ 3600 7100
Wire Notes Line
	5150 3600 5900 3600
Wire Notes Line
	5150 4800 5900 4800
Wire Notes Line
	5150 3600 5150 4800
Wire Notes Line
	5900 4800 5900 3600
NoConn ~ 1500 5600
NoConn ~ 1500 5700
$EndSCHEMATC
